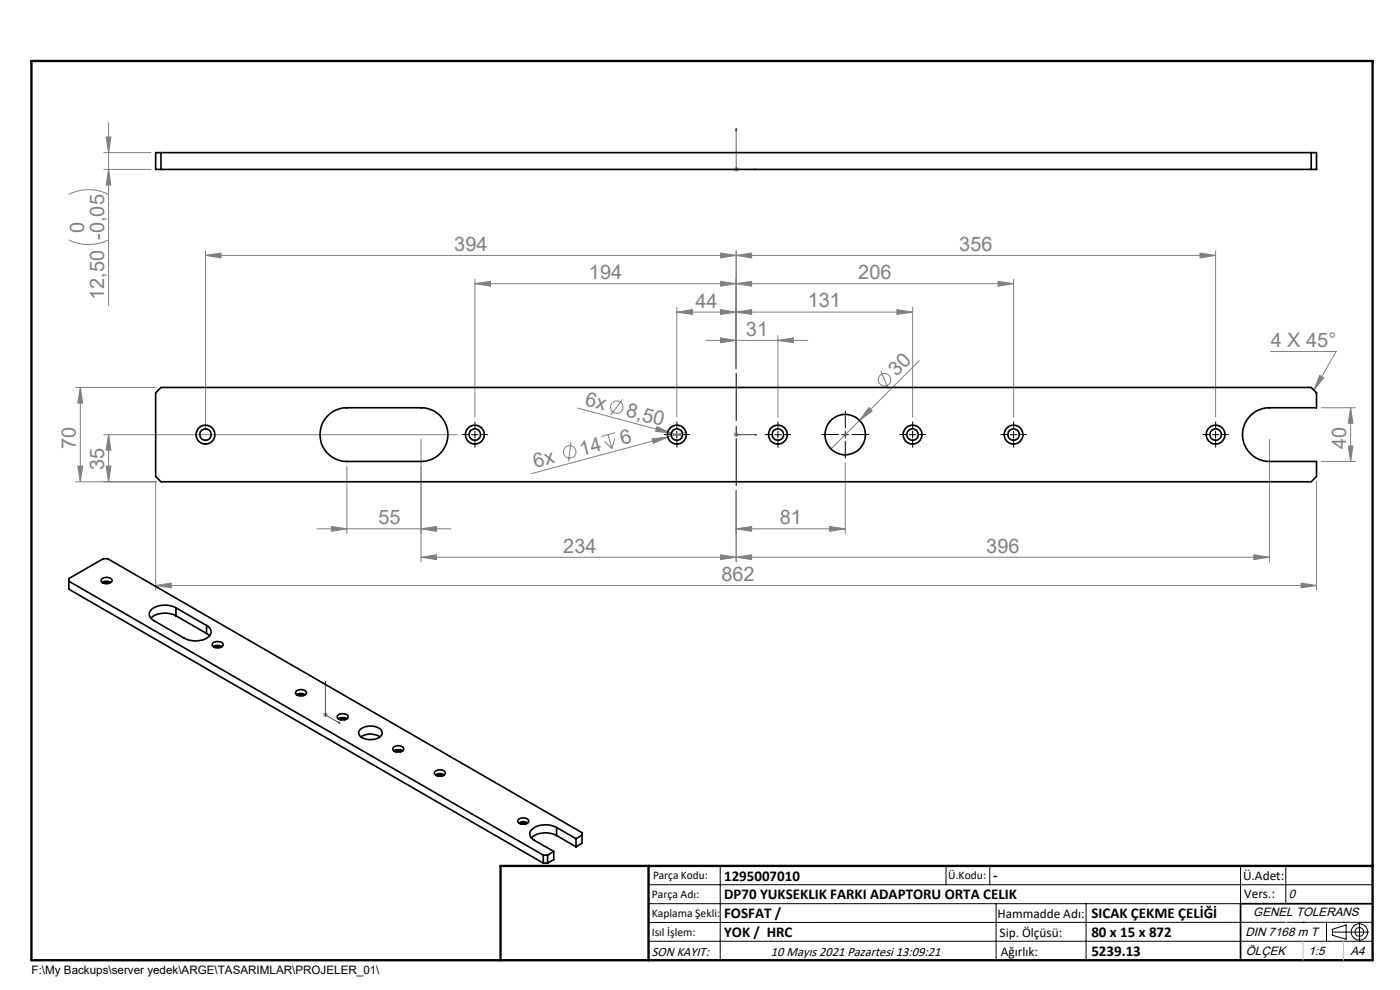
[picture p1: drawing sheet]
<svg xmlns="http://www.w3.org/2000/svg" width="297mm" height="210mm" viewBox="0 0 297 210" stroke-linecap="round" stroke-linejoin="round" font-family="sans-serif">
<g fill="none" stroke="#808080" stroke-width=".21">
<path d="M22 35.9h10M22 32.4h10M22.5 29.1h1l-.5 3.3zM23 35.9l.5 3.4h-1zM23 26v38.8M155.7 35.9h1M155.8 35.6l.7 .7M156.2 35.4v1M156.5 35.6l-.7 .7M14.6 50.9a9.3 9.3 0 0 0 8.4 0M14.6 41.2a9.6 9.6 0 0 1 8.4 0M43.6 54.2l3.3-.5v1z"/>
<path d="M43.6 53.2v38M100.8 59.2v29.3M152.9 59.7l3.3 .5-3.3 .5zM152.9 53.7l3.3 .5-3.3 .5zM156.2 54.2l3.3-.5v1zM156.2 53.2v25M211.7 59.7l3.3 .5-3.3 .5zM215 59.2v29.3M254.6 53.7l3.3 .5-3.3 .5zM257.9 54.2h-214.3M257.9 53.2v35.3M100.8 60.2l3.2-.5v1z"/>
<path d="M143.6 66.2l3.3-.5v1zM143.6 65.2v23.3M149.8 72.2h21.6M152.9 71.7l3.3 .5-3.3 .5zM152.9 65.7l3.3 .5-3.3 .5zM156.2 66.2l3.3-.5v1zM156.2 60.2l3.3-.5v1zM165 72.2l3.3-.5v1zM165 71.2v17.3M186.8 78.7l1.7 3.7M190.3 65.7l3.3 .5-3.3 .5zM193.6 66.2h-50"/>
<path d="M193.6 65.2v23.3M195 76.5l-12.6 12.7M215 60.2h-114.2M269.6 74.6h13.9l-4.8 8.2M280 79.6l.8 .5-2.1 2.7zM16 82.2h17.2M16.5 98.9h1l-.5 3.3zM17 82.2v20M17 82.2l.5 3.3h-1zM22 92.2h75M22.5 98.9h1l-.5 3.3zM23 92.2v10"/>
<path d="M23 92.2l.5 3.3h-1zM73.6 98.9v14.3M89.3 93.2v26M121.1 93.8l-.5 4.1M122.6 86.6l19.8 5.3M128.2 93.7l1.6 1.4M129 92.2l.8 2.9M130.4 93.1l-.6 2M130.5 91.8l-2.9 .8M132 84.7l-2.4 3.3M138.3 93.1l3.4-.4-3.1 1.3zM139.3 90.5l3.1 1.4-3.3-.4z"/>
<path d="M141.7 92.7l-29.1 7.8M142.4 91.9l2.4 .6M145.5 91.7l-3.8 1M155.7 92.2h1M155.8 91.8l.7 .8M156.2 91.7v1M156.5 91.8l-.7 .8M179.3 98.2v15M182.4 89.2l-6.1 6M184.3 86.5l.7 .7-2.6 2zM269.3 93.2v26M280.3 86.5h7.2"/>
<path d="M280.3 97.9h7.2M286 94.6h1l-.5 3.3zM286.5 86.5v11.4M286.5 86.5l.5 3.3h-1zM16 102.2h17.2M33 102.1v23.1M67.2 112.2h28.5M70.3 111.7l3.3 .5-3.3 .5zM89.3 112.2l3.3-.5v1zM89.3 118.2l3.3-.5v1zM152.9 117.7l3.3 .5-3.3 .5zM156.2 112.2l3.3-.5v1z"/>
<path d="M156.2 118.2l3.3-.5v1zM156.2 104.1v15.1M156.2 112.2h23.1M176 111.7l3.3 .5-3.3 .5zM266 117.7l3.3 .5-3.3 .5zM269.3 118.2h-180M279.3 102.1v23.1M33 124.2l3.3-.5v1zM33 124.2h246.3M276 123.7l3.3 .5-3.3 .5zM68.5 151.7h1M68.7 151.3l.7 .7"/>
<path d="M69 151.2v.9M69.4 151.3l-.7 .7"/>
<circle cx="120.9" cy="95.8" r="1.32"/>
<circle cx="130.8" cy="86.4" r="1.33"/>
<circle cx="187.6" cy="80.6" r="1.32"/>
</g>
<g fill="none" stroke="#000" stroke-width=".21">
<path d="M100 92.2h1.5M100.8 91.5v1.4M142.9 92.2h1.4M143.6 91.5v1.4M164.3 92.2h1.4M165 91.5v1.4M178.6 92.2h1.4M179.3 91.5v1.4M192.9 92.2h1.4M193.6 91.5v1.4M214.3 92.2h1.4M215 91.5v1.4"/>
<path d="M257.2 92.2h1.4M257.9 91.5v1.4M137.6 187.7h153.6M137.6 191.7h153.6M137.6 199.7h153.6M152.8 183.7v20M200.7 183.7v4M210 183.7v4M211.3 191.7v12M230.4 191.7v12M263.2 183.7v20M272.8 183.7v8"/>
<path d="M276.4 195.6h.1M281.4 195.6v4.1M282.6 197.7h7.8M282.6 197.1l3-.9v3l-3-.8zM285 195.6h.1M288.4 195.8v3.8M291.2 195.6l-153.6 .1"/>
<circle cx="288.4" cy="197.7" r="1.74"/>
<circle cx="288.4" cy="197.7" r=".93"/>
</g>
<path d="M156.2 27.3l.1 .4h-.2zM156.2 27.3v8.6h4.3M160.1 35.8l.4 .1-.4 .1zM156.1 92.2h.2zM156.2 92.2h.1M156.2 92.2h4.3M160.5 92.2h-.4h.4M69 144.6l.1 .4-.1-.1zM69 144.6v7.1l3.1 1.7M71.8 153.2l.3 .2-.3-.1z" fill="none" stroke="#00f" stroke-width=".21"/>
<path d="M156.2 103v-23.8" fill="none" stroke="#000" stroke-width=".21" stroke-dasharray="15.2 1.3 1.3 1.3" stroke-dashoffset="5.2"/>
<g fill="none" stroke="#000" stroke-width=".21" stroke-dasharray="15.2 1.3 1.3 1.3">
<path d="M99.3 92.2h-1.3M100.8 90.7v-1.2M100.8 93.6v1.3M102.2 92.2h1.3M142.2 92.2h-1.3M143.6 90.7v-1.2M143.6 93.6v1.3M145 92.2h1.3M163.6 92.2h-1.3M165 90.7v-1.2M165 93.6v1.3M166.5 92.2h1.3"/>
<path d="M177.9 92.2h-3.6M179.3 90.7v-3.5M179.3 93.6v3.6M180.8 92.2h3.5M192.2 92.2h-1.3M193.6 90.7v-1.2M193.6 93.6v1.3M195 92.2h1.3M213.6 92.2h-1.3M215 90.7v-1.2M215 93.6v1.3M216.5 92.2h1.3"/>
<path d="M256.5 92.2h-1.3M257.9 90.7v-1.2M257.9 93.6v1.3M259.3 92.2h1.3"/>
</g>
<path d="M106.2 203.7h185" fill="none" stroke="#000" stroke-width=".25"/>
<path d="M291.2 191.7h-28v12" fill="none" stroke="#000" stroke-width=".35"/>
<path d="M6.7 12.9h284.5v190.8h-284.5zM137.6 183.7v20M291.2 183.7h-185v20" fill="none" stroke="#000" stroke-width=".5"/>
<path d="M272.8 195.6h.1M276.4 199.7v4M285 199.7v4" fill="none" stroke="#c0c0c0" stroke-width=".21"/>
<g fill="#00f">
<path d="M160.1 92.2h.4zM156.1 92.2h.2z"/>
<path d="M160.1 35.8l.4 .1-.4 .1zM156.2 27.3l.1 .4h-.2z"/>
<path d="M71.8 153.2l.3 .2-.3-.1zM69 144.6l.1 .4-.1-.1z"/>
</g>
<g fill="#808080">
<path d="M139.3 90.5l3.1 1.4-3.3-.4z"/>
<path d="M138.3 93.1l3.4-.4-3.1 1.3z"/>
<path d="M184.3 86.5l.7 .7-2.6 2z"/>
<path d="M152.9 117.7l3.3 .5-3.3 .5zM89.3 118.2l3.3-.5v1zM152.9 65.7l3.3 .5-3.3 .5zM143.6 66.2l3.3-.5v1zM152.9 59.7l3.3 .5-3.3 .5zM100.8 60.2l3.2-.5v1zM152.9 53.7l3.3 .5-3.3 .5zM43.6 54.2l3.3-.5v1z"/>
<path d="M280 79.6l.8 .5-2.1 2.7zM156.2 112.2l3.3-.5v1zM176 111.7l3.3 .5-3.3 .5zM156.2 118.2l3.3-.5v1zM266 117.7l3.3 .5-3.3 .5zM152.9 71.7l3.3 .5-3.3 .5zM165 72.2l3.3-.5v1zM156.2 66.2l3.3-.5v1zM190.3 65.7l3.3 .5-3.3 .5zM156.2 60.2l3.3-.5v1zM211.7 59.7l3.3 .5-3.3 .5zM156.2 54.2l3.3-.5v1zM254.6 53.7l3.3 .5-3.3 .5zM33 124.2l3.3-.5v1zM276 123.7l3.3 .5-3.3 .5z"/>
<path d="M70.3 111.7l3.3 .5-3.3 .5zM89.3 112.2l3.3-.5v1z"/>
<path d="M23 35.9l.5 3.4h-1zM22.5 29.1h1l-.5 3.3z"/>
<path d="M22.5 98.9h1l-.5 3.3zM23 92.2l.5 3.3h-1zM16.5 98.9h1l-.5 3.3zM17 82.2l.5 3.3h-1z"/>
<path d="M286.5 86.5l.5 3.3h-1zM286 94.6h1l-.5 3.3z"/>
</g>
<g fill="none" stroke="#000" stroke-width=".35">
<path d="M33 32.4h246.3v3.5h-246.3zM34.1 32.4v3.5M278.2 32.4v3.5M33 83.3l1.1-1.1h244.1l1.1 1.1v3.2h-10a5.7 5.7 0 0 0-5.7 5.7 5.7 5.7 0 0 0 5.7 5.7h10v3.2l-1.1 1.1h-244.1l-1.1-1.1zM69.4 88.3a5.7 5.7 0 0 1 4.2-1.8h15.7a5.7 5.7 0 0 1 5.7 5.7 5.7 5.7 0 0 1-5.7 5.7h-15.7a5.7 5.7 0 0 1-5.3-3.4 5.7 5.7 0 0 1 1.1-6.2zM14.6 123.3l100.7 58.1M21.7 123.5a1.79 1.79 0 0 1 1.8 0M21.8 122.7a1.39 1.39 0 0 1 2 .5 1.34 1.34 0 0 1-2.4-.1zM22 123.7l.6-.2 .6 .2M37.3 128.9a4.9 4.9 0 0 0-5.3 .6 1.4 1.4 0 0 0 .6 2.1l6.5 3.8a4.9 4.9 0 0 0 5.4-.5 1.4 1.4 0 0 0-.7-2.2M37.3 130.6a4.9 4.9 0 0 0-5.3 .5M37.3 128.9l6.5 3.8"/>
<path d="M37.3 128.9v1.7M37.3 130.6l6.5 3.8M43.8 134.4l.6 .5M43.8 132.7v1.7M45.2 136.4a1.59 1.59 0 0 1 2.1 .3 1.32 1.32 0 0 1-2.2 .3l-.1-.3zM45.3 137.2a1.79 1.79 0 0 1 1.8 0M45.6 137.3l.6-.1 .5 .1M62.9 146.6a1.36 1.36 0 0 1 2.1 .4 1.34 1.34 0 0 1-2.3-.1zM62.9 147.3a1.79 1.79 0 0 1 1.9 0M63.3 147.5a1.05 1.05 0 0 1 1.2 0M71.7 151.7a1.56 1.56 0 0 1 2.1 .3 1.2 1.2 0 0 1-1.7 .6l-.5-.3-.1-.3zM71.8 152.5a1.87 1.87 0 0 1 1.8 0"/>
<path d="M72.1 152.6l.4-.1 .8 .1M76.3 154.8a3.5 3.5 0 0 1 4.6 .1 1.17 1.17 0 0 1-.9 1.8 3.3 3.3 0 0 1-3.8-.8l-.1-.7zM76.6 156.3a3.7 3.7 0 0 1 4 0M83.5 158.5a1.34 1.34 0 0 1 2.2 .5 1.48 1.48 0 0 1-2.4 0zM83.5 159.3a1.87 1.87 0 0 1 1.9 0M83.9 159.4l.4-.1 .8 .1M92.3 163.6a1.36 1.36 0 0 1 2.2 .4 1.34 1.34 0 0 1-2.4-.1zM92.4 164.4a1.67 1.67 0 0 1 1.9 0M92.7 164.6a1.05 1.05 0 0 1 1.2 0M110 173.8a1.51 1.51 0 0 1 2.1 .3 1.05 1.05 0 0 1-1.5 .7 .61 .61 0 0 1-.7-.3 .61 .61 0 0 1 .1-.7zM110.1 174.6a1.67 1.67 0 0 1 1.8 0M110.4 174.8a1.05 1.05 0 0 1 1.2 0"/>
<path d="M118.1 175.5a4.9 4.9 0 0 0-5.4 .6 1.37 1.37 0 0 0 .6 2.2l4.2 2.3M118.1 177.2a4.9 4.9 0 0 0-5.4 .6M118.1 175.5l4.1 2.4M118.1 175.5v1.7M118.1 177.2l4.1 2.4M122.2 179.6l1.3-.8v-2.2l-100.6-58.1h-1l-7.3 4.2v2.3l100.7 58.1M122.2 177.9v1.7M123.5 177.2l-1.3 .7M115.3 181.4h.9M115.3 183.1h.9M115.3 181.4v1.7M116.2 181.4v1.7"/>
<path d="M117.5 180.6l-1.3 .8M117.5 180.6v1.7l-1.3 .8"/>
<circle cx="43.6" cy="92.2" r="2"/>
<circle cx="43.6" cy="92.2" r="1.22"/>
<circle cx="100.7" cy="92.2" r="1.21"/>
<circle cx="100.7" cy="92.2" r="2"/>
<circle cx="143.6" cy="92.2" r="1.99"/>
<circle cx="143.6" cy="92.2" r="1.21"/>
<circle cx="165" cy="92.2" r="2"/>
<circle cx="165" cy="92.2" r="1.22"/>
<circle cx="179.3" cy="92.2" r="4.3"/>
<circle cx="193.6" cy="92.2" r="1.21"/>
<circle cx="193.6" cy="92.2" r="2"/>
<circle cx="215" cy="92.2" r="1.22"/>
<circle cx="215" cy="92.2" r="1.99"/>
<circle cx="257.9" cy="92.2" r="1.22"/>
<circle cx="257.9" cy="92.2" r="1.99"/>
</g>
<g font-size="4.2" fill="#808080">
<text x="17.9" y="49.5" transform="rotate(-90 17.9 49.5)">0</text>
<text x="96.4" y="53.2">394</text>
<text x="203.5" y="53.2">356</text>
<text x="124.9" y="59.2">194</text>
<text x="182.1" y="59.2">206</text>
<text x="22.1" y="63.6" transform="rotate(-90 22.1 63.6)">12,50 -0,05</text>
<text x="147.5" y="65.2">44</text>
<text x="171.4" y="65.2">131</text>
<text x="158.3" y="71.2">31</text>
<text x="269.6" y="73.6">4 X 45°</text>
<text x="190.2" y="80" transform="rotate(-45 190.2 80)">30</text>
<text x="123.9" y="86" transform="rotate(15 123.9 86)">6x</text>
<text x="132.6" y="88.3" transform="rotate(15 132.6 88.3)">8,50</text>
<text x="16.1" y="95.3" transform="rotate(-90 16.1 95.3)">70</text>
<text x="132" y="94.3" transform="rotate(-15 132 94.3)">6</text>
<text x="285.6" y="95.3" transform="rotate(-90 285.6 95.3)">40</text>
<text x="22.1" y="99.8" transform="rotate(-90 22.1 99.8)">35</text>
<text x="113.6" y="99.3" transform="rotate(-15 113.6 99.3)">6x</text>
<text x="123.4" y="96.6" transform="rotate(-15 123.4 96.6)">14</text>
<text x="80.3" y="111.2">55</text>
<text x="165.4" y="111.2">81</text>
<text x="119.5" y="117.2">234</text>
<text x="209.2" y="117.2">396</text>
<text x="153" y="123.2">862</text>
</g>
<g font-size="3.2">
<text x="153.6" y="186.8">1295007010</text>
<text x="153.6" y="190.8">DP70 YUKSEKLIK FARKI ADAPTORU ORTA CELIK</text>
<text x="210.7" y="186.6">-</text>
<text x="153.6" y="194.8">FOSFAT /</text>
<text x="231.5" y="194.8">SICAK ÇEKME ÇELİĞİ</text>
<text x="153.6" y="198.8">YOK / HRC</text>
<text x="231.5" y="198.7">80 x 15 x 872</text>
<text x="231.5" y="202.8">5239.13</text>
</g>
<g font-size="2.8">
<text x="263.7" y="186.7">Ü.Adet:</text>
<text x="263.9" y="190.5">Vers.:</text>
<text x="211.6" y="194.8">Hammadde Adı:</text>
<text x="138.3" y="202.8">SON KAYIT:</text>
<text x="163.6" y="202.8">10 Mayıs 2021 Pazartesi 13:09:21</text>
<text x="212.1" y="198.7">Sip. Ölçüsü:</text>
<text x="212.3" y="202.7">Ağırlık:</text>
</g>
<g font-size="2.6">
<text x="273.4" y="190.4">0</text>
<text x="265.9" y="194.4">GENEL TOLERANS</text>
<text x="264.2" y="198.5">DIN 7168 m T</text>
<text x="264.3" y="202.6">ÖLÇEK</text>
<text x="277.6" y="202.6">1:5</text>
<text x="286.5" y="202.6">A4</text>
</g>
<g font-size="2.5">
<text x="138.3" y="190.5">Parça Adı:</text>
<text x="138.5" y="186.5">Parça Kodu:</text>
<text x="201.2" y="186.5">Ü.Kodu:</text>
<text x="138.3" y="194.5">Kaplama Şekli:</text>
<text x="138.3" y="198.6">Isıl İşlem:</text>
<text x="6.7" y="206.7">F:\My Backups\server yedek\ARGE\TASARIMLAR\PROJELER_01\</text>
</g>
</svg>
